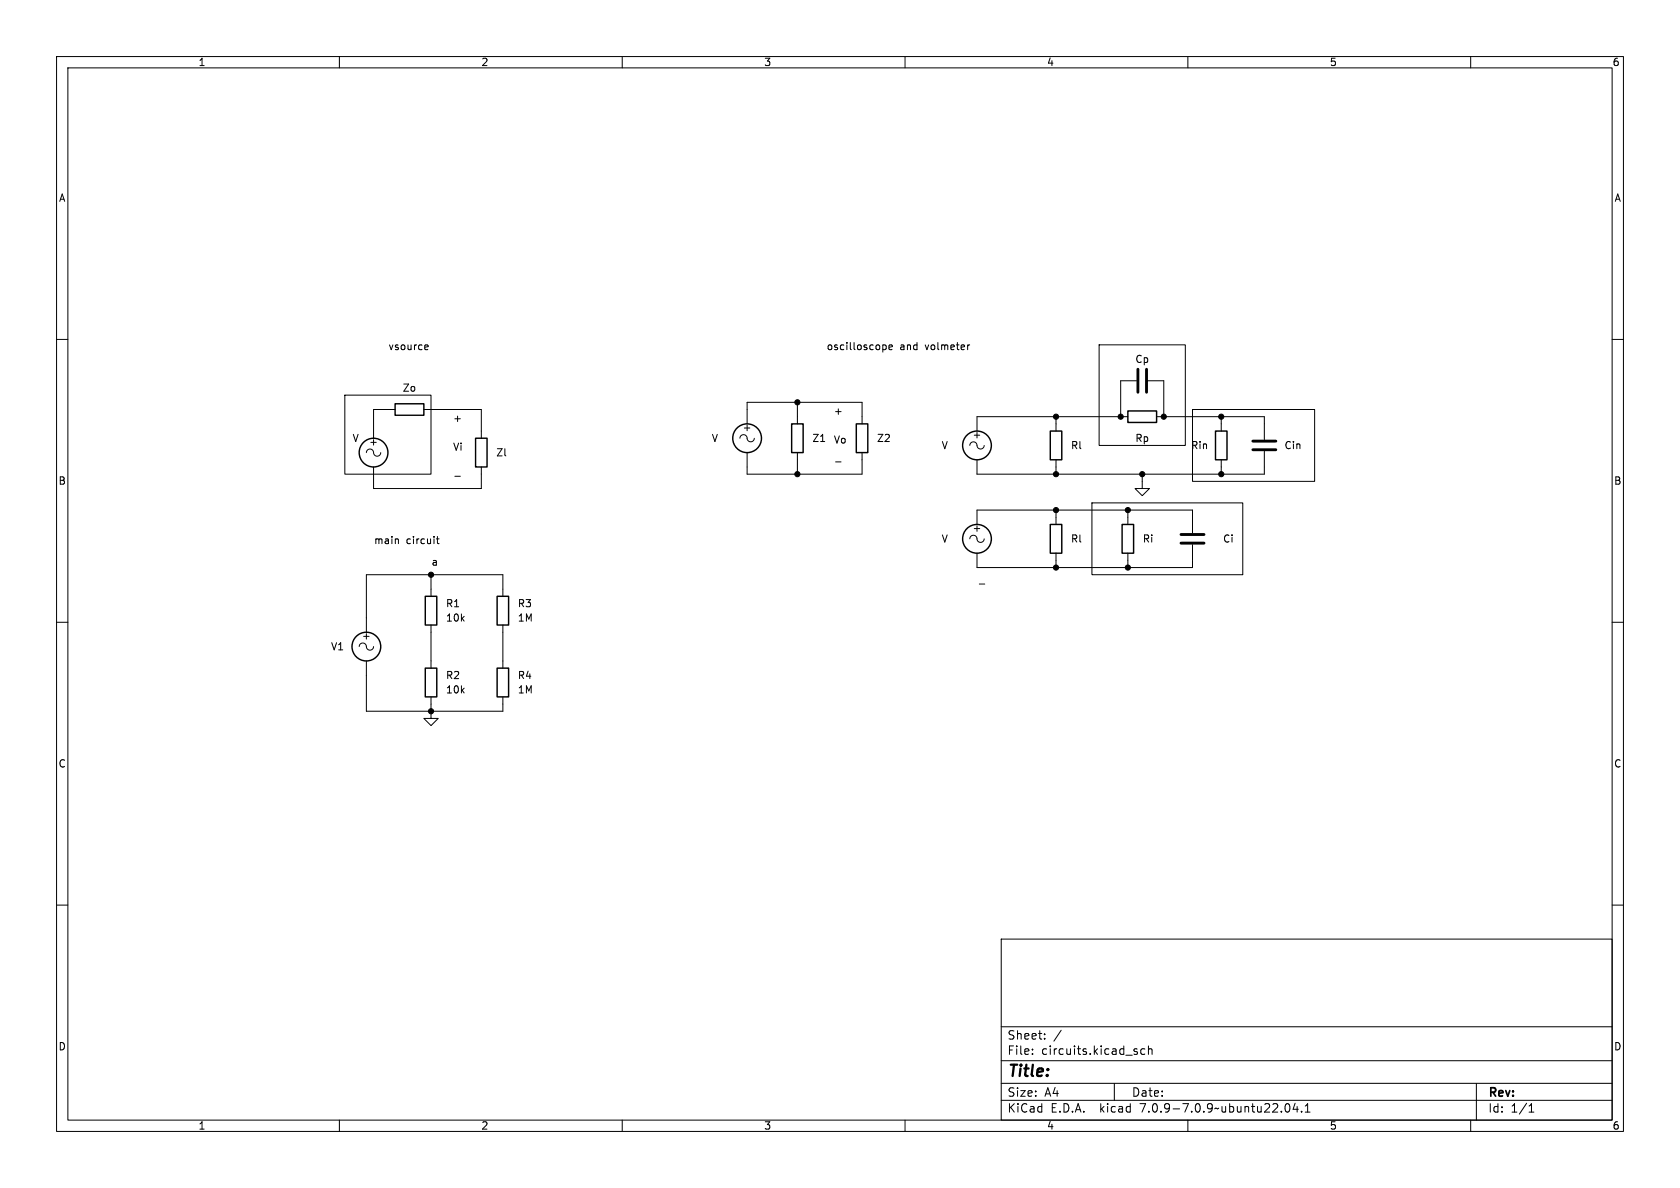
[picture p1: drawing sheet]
<svg xmlns="http://www.w3.org/2000/svg" width="297mm" height="210mm" viewBox="0 0 297 210" stroke-linecap="round" stroke-linejoin="round" font-family="sans-serif">
<g fill="none" stroke="#000" stroke-width=".18">
<path d="M10 10h277v190h-277zM12 12h273v186h-273zM60 10v2M110 10v2M160 10v2M210 10v2M260 10v2M10 60h2M285 60h2M61 69.9h15.2v13.9h-15.2zM69.8 72.4h-3.8v5.1M74.9 72.4h10.2v5.1"/>
<path d="M75.3 61h.3l.1 .3-.6 .1M75.6 61.8h-.3M130.8 77.5a.67 .67 0 0 1 .8-.6 .67 .67 0 0 1 .5 .8 .64 .64 0 0 0 .7 .4 .64 .64 0 0 0 .5-.6M132.1 74.9v-3.8h20.3v3.8M141 71.1v3.8M156.2 61h.4l.1 .2-.1 .5-.4 .1M157.2 61.4l.6-.1-.1-.3h-.4l-.1 .2v.6h.5M171.4 61l-.3 .2M171.4 78.7a.67 .67 0 0 1 .8-.6 .67 .67 0 0 1 .6 .9 .64 .64 0 0 0 .7 .4 .64 .64 0 0 0 .5-.7M186.7 73.7v2.5M194.3 61h15.2v17.7h-15.2zM199.4 73.7h-26.7v2.5"/>
<path d="M200.9 67.3h-2.8v6.4M202.9 67.3h2.8v6.4M204.5 73.7h19v4M210.8 72.4h.1M210.8 72.4h21.6v12.7h-21.6zM215.9 73.7v2.5M223.5 79.8v4h-50.8v-2.5M64.8 80a.67 .67 0 0 1 .7-.6 .67 .67 0 0 1 .6 .8 .64 .64 0 0 0 .7 .4 .64 .64 0 0 0 .5-.6M66 82.6v3.8h19.1v-3.8M70.4 95.3v.8M77.1 95.3h.5M77.3 94.8v1.1l.3 .2"/>
<path d="M80.4 84.2h1M132.1 80v3.8h20.3v-3.8M141 80v3.8M147.7 81.7h1M171.4 95.3a.67 .67 0 0 1 .8-.7 .67 .67 0 0 1 .6 .9 .64 .64 0 0 0 .7 .4 .64 .64 0 0 0 .5-.6M172.7 92.7v-2.5h38.1v4M186.7 81.3v2.5M186.7 90.2v2.5M186.7 97.8v2.5M193 88.9h26.7v12.7h-26.7zM199.4 90.2v2.5M199.4 97.8v2.5"/>
<path d="M201.9 83.8v2.6h1.3l-1.3 1.2-1.2-1.2h1.2M210.8 96.3v4h-38.1v-2.5M215.9 81.3v2.5M10 110h2M63.5 114.3a.67 .67 0 0 1 .8-.6 .67 .67 0 0 1 .5 .8 .64 .64 0 0 0 .7 .4 .64 .64 0 0 0 .5-.6M64.8 116.8v8.9h24.1v-2.5M76.2 101.6v3.8M76.2 110.5v7.6M88.9 105.4v-3.8h-24.1v10.2M88.9 110.5v7.6M173.1 103.2h1M285 110h2"/>
<path d="M76.2 123.2v3.8h1.3l-1.3 1.3-1.3-1.3h1.3M10 160h2M285 160h2M177 166h108v32h-108zM60 198v2M110 198v2M160 198v2M177 194.5h108M177 191.5h108M177 187.5h108M177 181.5h108M182.5 186.3v.1"/>
<path d="M182.5 185.5v.1M184.7 183.6v.1M184.7 182.8v.1M187.6 182.1l-1.3 2M197 191.5v3M201 186v.3M202.4 185.5l-.4-.1-.3 .3v.4l.1 .2h.6M203 185.5l.2-.1 .4 .1 .1 .9M203 184.9v1.5M210 198v2M227.3 195.2l.2-.1a.81 .81 0 0 1 .6 .6 .81 .81 0 0 1-.3 .8l-.1 .1a.81 .81 0 0 1-.4-1.4zM229 195l-.4 1.1h.9"/>
<path d="M229.3 195.6v1M230.1 196.5v.1M230.7 196.6h.9M230.7 195.5l.5-.4v1.5M260 198v2M261 191.5v6.5M270.3 196.6h.9M270.3 195.5l.4-.4v1.5"/>
</g>
<g fill="none" stroke="#000" stroke-width=".25">
<path d="M69.8 71.4h5.1v2h-5.1zM84.1 77.5h2v5.1h-2zM140 74.9h2v5.1h-2zM151.4 74.9h2v5.1h-2zM185.7 76.2h2v5.1h-2zM199.4 72.6h5.1v2.1h-5.1zM214.9 76.2h2v5.1h-2zM185.7 92.7h2v5.1h-2zM198.4 92.7h2v5.1h-2zM75.2 118.1h2v5.1h-2zM75.2 105.4h2v5.1h-2zM87.9 105.4h2v5.1h-2z"/>
<path d="M87.9 118.1h2v5.1h-2z"/>
<circle cx="132.1" cy="77.5" r="2.54"/>
<circle cx="172.7" cy="78.7" r="2.54"/>
<circle cx="66" cy="80" r="2.54"/>
<circle cx="172.7" cy="95.2" r="2.54"/>
<circle cx="64.8" cy="114.3" r="2.54"/>
</g>
<path d="M201.2 65.3v4M202.7 65.3v4M221.5 78h4.1M221.5 79.5h4.1M208.8 94.5h4.1M208.8 96h4.1" fill="none" stroke="#000" stroke-width=".51"/>
<g fill="#000" stroke="#000" stroke-width=".18">
<circle cx="141" cy="71.1" r=".46"/>
<circle cx="186.7" cy="73.7" r=".46"/>
<circle cx="198.1" cy="73.7" r=".46"/>
<circle cx="205.7" cy="73.7" r=".46"/>
<circle cx="215.9" cy="73.7" r=".46"/>
<circle cx="141" cy="83.8" r=".46"/>
<circle cx="186.7" cy="83.8" r=".46"/>
<circle cx="186.7" cy="90.2" r=".46"/>
<circle cx="199.4" cy="90.2" r=".46"/>
<circle cx="201.9" cy="83.8" r=".46"/>
<circle cx="215.9" cy="83.8" r=".46"/>
<circle cx="76.2" cy="101.6" r=".46"/>
<circle cx="186.7" cy="100.3" r=".46"/>
<circle cx="199.4" cy="100.3" r=".46"/>
<circle cx="76.2" cy="125.7" r=".46"/>
</g>
<text font-size="2.8" x="178" y="190.9">Title:</text>
<g font-size="2.1">
<text x="178" y="184">Sheet:</text>
<text x="178" y="186.7">File:</text>
<text x="184.1" y="186.7">circuits.kicad_sch</text>
<text x="178" y="196.9">KiCad</text>
<text x="178" y="194.1">Size:</text>
<text x="184.7" y="194.1">A4</text>
<text x="185.7" y="196.9">E.D.A.</text>
<text x="194.6" y="196.9">kicad</text>
<text x="200" y="194.1">Date:</text>
<text x="201.8" y="196.9">7.0.9-7.0.9~ubuntu22.04.1</text>
<text x="263" y="194.3">Rev:</text>
<text x="263" y="196.9">Id:</text>
<text x="267.1" y="196.9">1/1</text>
</g>
<g font-size="1.8">
<text x="35" y="11.9">1</text>
<text x="85" y="11.9">2</text>
<text x="135" y="11.9">3</text>
<text x="185" y="11.9">4</text>
<text x="235" y="11.9">5</text>
<text x="285" y="11.9">6</text>
<text x="10.3" y="35.9">A</text>
<text x="285.3" y="35.9">A</text>
<text x="68.6" y="62">vsource</text>
<text x="146" y="62">oscilloscope</text>
<text x="159.1" y="62">and</text>
<text x="163.7" y="62">volmeter</text>
<text x="200.6" y="64.4">Cp</text>
<text x="71.1" y="69.4">Zo</text>
<text x="80" y="74.7">+</text>
<text x="131.2" y="76.4">+</text>
<text x="147.3" y="73.4">+</text>
<text x="171.8" y="77.7">+</text>
<text x="62.2" y="78.3">V</text>
<text x="65.1" y="79">+</text>
<text x="80" y="79.8">Vi</text>
<text x="87.6" y="80.9">Zl</text>
<text x="125.7" y="78.3">V</text>
<text x="143.5" y="78.3">Z1</text>
<text x="147.3" y="78.5">Vo</text>
<text x="154.9" y="78.3">Z2</text>
<text x="166.4" y="79.6">V</text>
<text x="189.2" y="79.6">Rl</text>
<text x="200.6" y="78.3">Rp</text>
<text x="210.5" y="79.6">Rin</text>
<text x="227" y="79.6">Cin</text>
<text x="10.3" y="85.9">B</text>
<text x="285.3" y="85.9">B</text>
<text x="171.8" y="94.2">+</text>
<text x="66" y="96.3">main</text>
<text x="71.8" y="96.3">circuit</text>
<text x="76.2" y="100.1">a</text>
<text x="166.4" y="96.1">V</text>
<text x="189.2" y="96.1">Rl</text>
<text x="201.9" y="96.1">Ri</text>
<text x="216.1" y="96.1">Ci</text>
<text x="78.7" y="107.5">R1</text>
<text x="91.4" y="107.5">R3</text>
<text x="63.9" y="113.3">+</text>
<text x="78.7" y="110.1">10k</text>
<text x="91.4" y="110.1">1M</text>
<text x="58.4" y="115.2">V1</text>
<text x="78.7" y="120.2">R2</text>
<text x="78.7" y="122.8">10k</text>
<text x="91.4" y="120.2">R4</text>
<text x="91.4" y="122.8">1M</text>
<text x="10.3" y="135.9">C</text>
<text x="285.3" y="135.9">C</text>
<text x="10.3" y="185.9">D</text>
<text x="285.3" y="185.9">D</text>
<text x="35" y="199.9">1</text>
<text x="85" y="199.9">2</text>
<text x="135" y="199.9">3</text>
<text x="185" y="199.9">4</text>
<text x="235" y="199.9">5</text>
<text x="285" y="199.9">6</text>
</g>
</svg>
